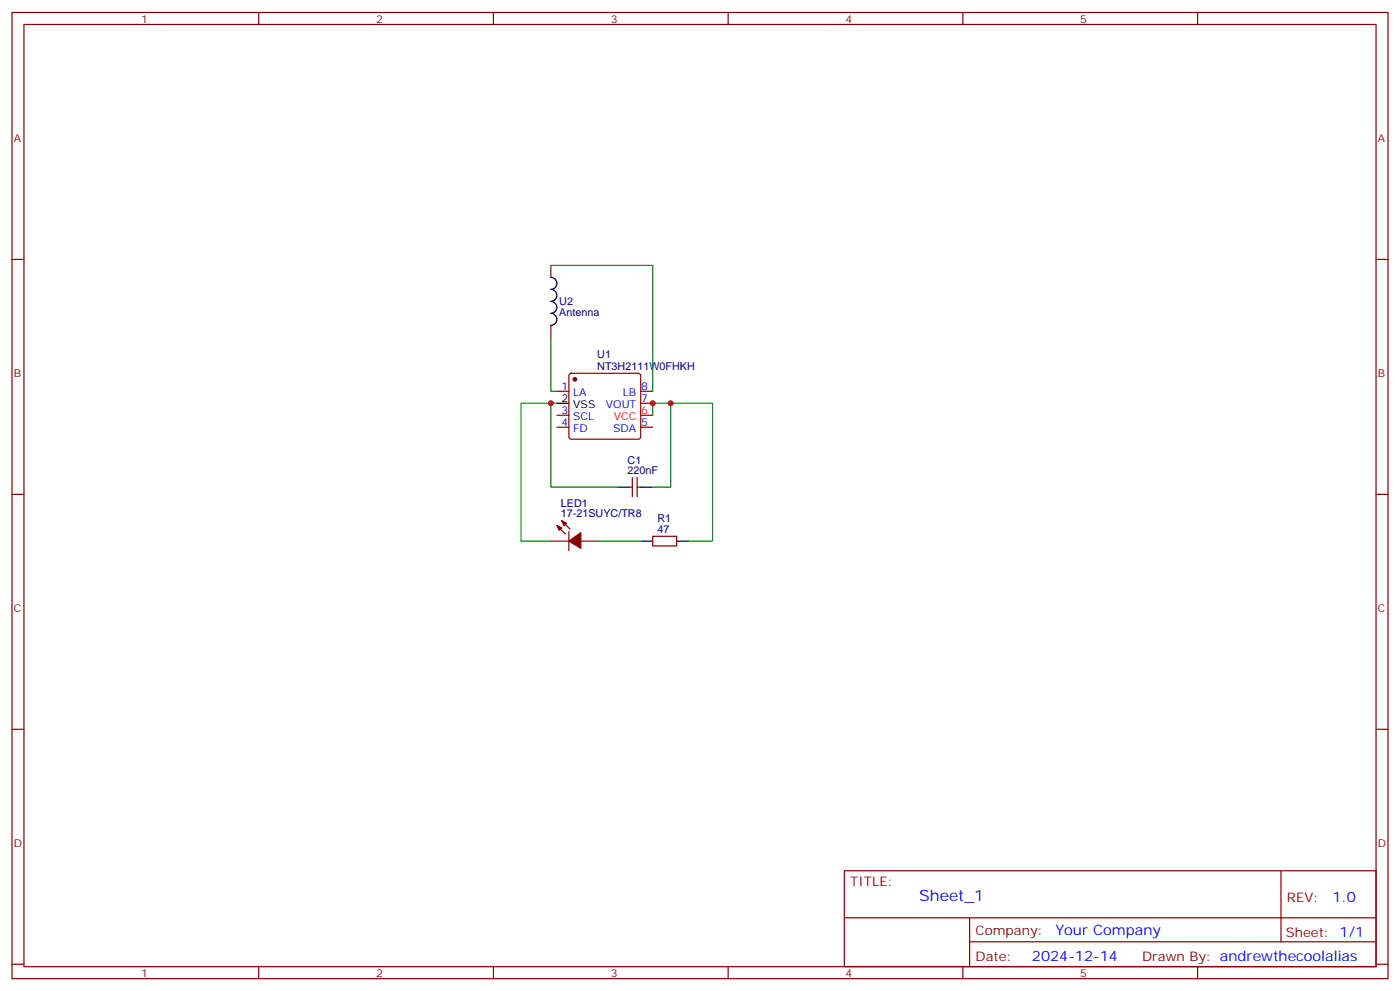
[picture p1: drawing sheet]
<svg xmlns="http://www.w3.org/2000/svg" width="412mm" height="292mm" viewBox="0 0 412 292" stroke-linecap="round" stroke-linejoin="round" font-family="sans-serif">
<g fill="none" stroke="#870000" stroke-width=".35">
<path d="M3.5 3.7h405.4v284.3h-405.4zM7.1 7.2h398.2v277.3h-398.2zM76.2 3.7v3.5M145.3 3.7v3.5M214.5 3.7v3.5M283.6 3.7v3.5M352.8 3.7v3.5M3.5 76.3h3.6M162.3 78.1v3.5M405.3 76.3h3.6M162.3 95.7v3.6M164 115.1h3.6"/>
<path d="M167.8 110.1l.5-.2h19.7l.5 .2 .2 .5v18l-.2 .5-.5 .2h-19.7l-.5-.3-.2-.4v-18zM188.7 115.1h3.6M188.7 118.7h3.6M164 125.7h3.6M164 122.2h3.6M188.7 125.7h3.6M3.5 145.5h3.6M162.3 159.2h5.3M164 154.7l2.5 2.4M165.5 153.2l2.4 2.5M167.6 156.4v5.7M171.1 159.2h5.3"/>
<path d="M185.2 143.4h1.1M186.3 140.5v5.7M187.7 140.5v5.7M187.7 143.4h1M192.3 157.8h7v2.9h-7zM405.3 145.5h3.6M3.5 214.6h3.6M405.3 214.6h3.6M248.7 256.3h156.6v28.2h-156.6zM377.3 256.3v20.9M248.7 270.1h156.5M285.6 277.2h119.6"/>
<path d="M285.6 270.1v14.1M3.5 283.8h3.6M76.2 284.5v3.5M145.3 284.5v3.5M214.5 284.5v3.5M283.6 284.5v3.5M352.8 284.5v3.5M405.3 283.8h3.6"/>
</g>
<path d="M188.7 122.2h3.6" fill="none" stroke="#f00" stroke-width=".35"/>
<path d="M162.3 81.6a1.76 1.76 0 0 1 1.7 1.8 1.76 1.76 0 0 1-1.7 1.8 1.76 1.76 0 0 1 1.7 1.7 1.76 1.76 0 0 1-1.7 1.8 1.76 1.76 0 0 1 1.7 1.8 1.76 1.76 0 0 1-1.7 1.7 1.76 1.76 0 0 1 1.7 1.8 1.76 1.76 0 0 1-1.7 1.7M164 118.7h3.6M181.7 143.4h3.5M188.7 143.4h3.6M188.7 159.2h3.6M199.3 159.2h3.5" fill="none" stroke="#000" stroke-width=".35"/>
<g fill="#870000" stroke="#870000" stroke-width=".35">
<path d="M164 154.7l1.5 .7-.8 .7z"/>
<path d="M165.5 153.2l1.4 .8-.7 .7z"/>
<path d="M167.6 159.2l3.5-2.4v4.6z"/>
<circle cx="169.3" cy="111.6" r=".53"/>
</g>
<path d="M162.3 78.1h30v37M162.3 99.3v15.8h1.7M162.3 118.7h-8.8v40.5h8.8M164 118.7h-1.7v24.7h19.4M197.6 118.7h12.3v40.5h-7.1M192.3 122.2v-3.5h5.3v24.7h-5.3M176.4 159.2h12.3" fill="none" stroke="#008700" stroke-width=".35"/>
<g fill="#c00">
<circle cx="192.3" cy="118.7" r=".88"/>
<circle cx="197.6" cy="118.7" r=".88"/>
<circle cx="162.3" cy="118.7" r=".88"/>
</g>
<text font-size="4.6" fill="#00f" x="270.8" y="265.3">Sheet_1</text>
<g font-size="4.2" fill="#00f">
<text x="392.5" y="265.5">1.0</text>
<text x="310.9" y="275.1">Your Company</text>
<text x="304" y="282.9">2024-12-14</text>
</g>
<g font-size="3.9" fill="#800">
<text x="250.5" y="260.8">TITLE:</text>
<text x="379.1" y="265.5">REV:</text>
<text x="287.4" y="275">Company:</text>
<text x="378.7" y="275.7">Sheet: 1/1</text>
<text x="287.4" y="282.7">Date:</text>
<text x="336.4" y="282.8">Drawn By: andrewthecoolalias</text>
</g>
<g font-size="3.2" fill="#800">
<text x="41.6" y="6.7">1</text>
<text x="110.8" y="6.7">2</text>
<text x="179.9" y="6.7">3</text>
<text x="249.1" y="6.7">4</text>
<text x="318.2" y="6.7">5</text>
<text x="4.1" y="41.8">A</text>
<text x="405.9" y="41.8">A</text>
<text x="4.1" y="110.9">B</text>
<text x="405.9" y="110.9">B</text>
<text x="4.1" y="180.1">C</text>
<text x="405.9" y="180.1">C</text>
<text x="4.1" y="249.2">D</text>
<text x="405.9" y="249.2">D</text>
<text x="41.6" y="287.5">1</text>
<text x="110.8" y="287.5">2</text>
<text x="179.9" y="287.5">3</text>
<text x="249.1" y="287.5">4</text>
<text x="318.2" y="287.5">5</text>
</g>
<g font-size="3.2" fill="#000080">
<text x="164.7" y="89.7">U2</text>
<text x="164.7" y="93">Antenna</text>
<text x="175.9" y="105.5">U1</text>
<text x="175.9" y="108.8">NT3H2111W0FHKH</text>
<text x="184.9" y="136.4">C1</text>
<text x="184.9" y="139.5">220nF</text>
<text x="165.2" y="149.1">LED1</text>
<text x="165.2" y="152.2">17-21SUYC/TR8</text>
<text x="193.7" y="153.7">R1</text>
<text x="193.7" y="156.8">47</text>
</g>
<g font-size="3.2">
<text x="165.4" y="118.3">2</text>
<text x="168.9" y="120.1">VSS</text>
</g>
<g font-size="3.2" fill="#00f">
<text x="165.4" y="114.8">1</text>
<text x="168.9" y="116.6">LA</text>
<text x="183.5" y="116.6">LB</text>
<text x="188.9" y="114.8">8</text>
<text x="188.9" y="118.3">7</text>
<text x="165.4" y="125.4">4</text>
<text x="165.4" y="121.8">3</text>
<text x="168.9" y="123.6">SCL</text>
<text x="178.5" y="120.1">VOUT</text>
<text x="188.9" y="125.4">5</text>
<text x="168.9" y="127.1">FD</text>
<text x="180.7" y="127.1">SDA</text>
</g>
<g font-size="3.2" fill="#f00">
<text x="180.8" y="123.6">VCC</text>
<text x="188.9" y="121.8">6</text>
</g>
</svg>
